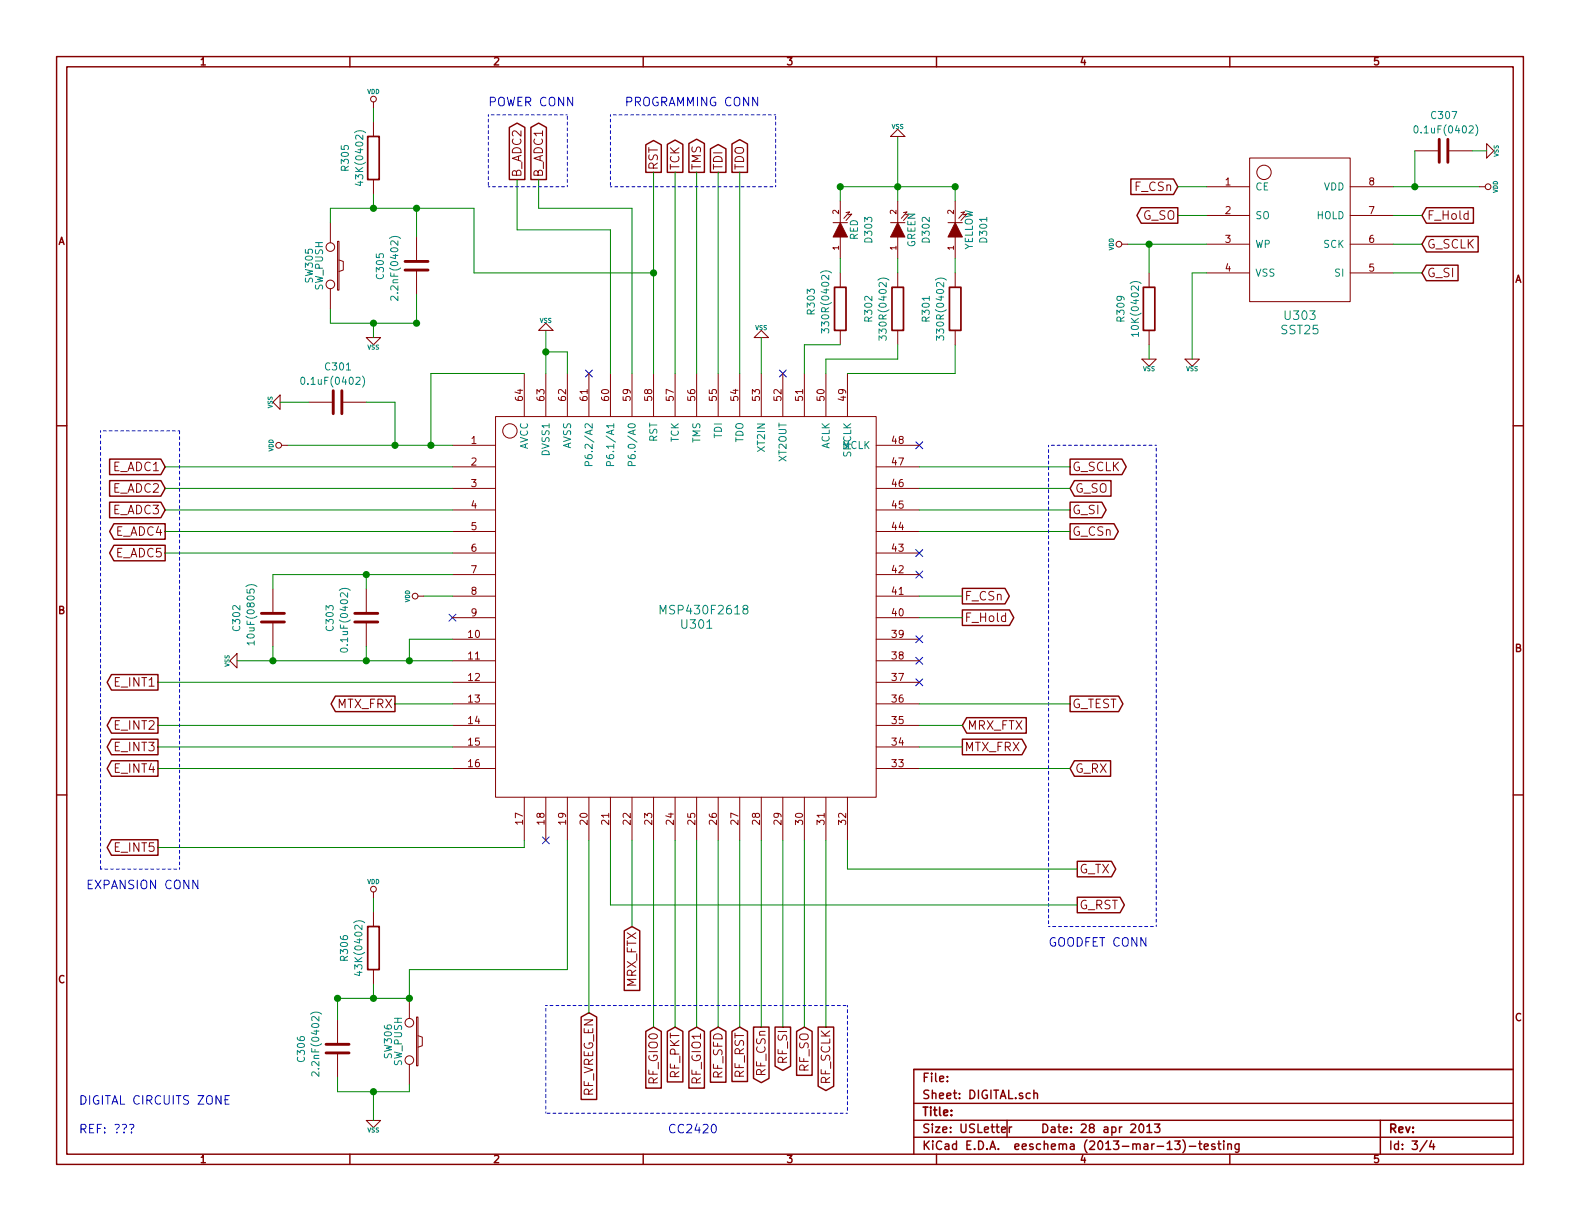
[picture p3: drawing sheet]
EESchema Schematic File Version 2
LIBS:power
LIBS:device
LIBS:transistors
LIBS:conn
LIBS:linear
LIBS:regul
LIBS:74xx
LIBS:cmos4000
LIBS:adc-dac
LIBS:memory
LIBS:xilinx
LIBS:special
LIBS:microcontrollers
LIBS:dsp
LIBS:microchip
LIBS:analog_switches
LIBS:motorola
LIBS:texas
LIBS:intel
LIBS:audio
LIBS:interface
LIBS:digital-audio
LIBS:philips
LIBS:display
LIBS:cypress
LIBS:siliconi
LIBS:opto
LIBS:atmel
LIBS:contrib
LIBS:valves
LIBS:apimote-schematic-lib
LIBS:apimote-logo
LIBS:run3-cache
EELAYER 24 0
EELAYER END
$Descr USLetter 11000 8500
encoding utf-8
Sheet 3 4
Title ""
Date "28 apr 2013"
Rev ""
Comp ""
Comment1 ""
Comment2 ""
Comment3 ""
Comment4 ""
$EndDescr
$Comp
L SST25 U303
U 1 1
P 9050 1650
F 0 "U303" H 9050 1100 60  0000 C CNN
F 1 "SST25" H 9050 1000 60  0000 C CNN
F 2 "" H 9050 1650 60  0001 C CNN
F 3 "" H 9050 1650 60  0001 C CNN
	1    9050 1650
	1    0    0    -1  
$EndComp
$Comp
L R R301
U 1 1
P 6650 2150
F 0 "R301" V 6450 2150 50  0000 C CNN
F 1 "330R(0402)" V 6550 2150 50  0000 C CNN
F 2 "" H 6650 2150 60  0001 C CNN
F 3 "" H 6650 2150 60  0001 C CNN
	1    6650 2150
	1    0    0    -1  
$EndComp
$Comp
L R R302
U 1 1
P 6250 2150
F 0 "R302" V 6050 2150 50  0000 C CNN
F 1 "330R(0402)" V 6150 2150 50  0000 C CNN
F 2 "" H 6250 2150 60  0001 C CNN
F 3 "" H 6250 2150 60  0001 C CNN
	1    6250 2150
	1    0    0    -1  
$EndComp
$Comp
L R R303
U 1 1
P 5850 2150
F 0 "R303" V 5650 2200 50  0000 C CNN
F 1 "330R(0402)" V 5750 2200 50  0000 C CNN
F 2 "" H 5850 2150 60  0001 C CNN
F 3 "" H 5850 2150 60  0001 C CNN
	1    5850 2150
	1    0    0    -1  
$EndComp
$Comp
L LED D303
U 1 1
P 5850 1600
F 0 "D303" H 5850 1400 50  0000 C CNN
F 1 "RED" H 5850 1500 50  0000 C CNN
F 2 "" H 5850 1600 60  0001 C CNN
F 3 "" H 5850 1600 60  0001 C CNN
	1    5850 1600
	0    -1   -1   0   
$EndComp
$Comp
L LED D302
U 1 1
P 6250 1600
F 0 "D302" H 6250 1400 50  0000 C CNN
F 1 "GREEN" H 6250 1500 50  0000 C CNN
F 2 "" H 6250 1600 60  0001 C CNN
F 3 "" H 6250 1600 60  0001 C CNN
	1    6250 1600
	0    -1   -1   0   
$EndComp
$Comp
L LED D301
U 1 1
P 6650 1600
F 0 "D301" H 6650 1400 50  0000 C CNN
F 1 "YELLOW" H 6650 1500 50  0000 C CNN
F 2 "" H 6650 1600 60  0001 C CNN
F 3 "" H 6650 1600 60  0001 C CNN
	1    6650 1600
	0    -1   -1   0   
$EndComp
$Comp
L C C303
U 1 1
P 2550 4300
F 0 "C303" V 2300 4200 50  0000 L CNN
F 1 "0.1uF(0402)" V 2400 4050 50  0000 L CNN
F 2 "" H 2550 4300 60  0001 C CNN
F 3 "" H 2550 4300 60  0001 C CNN
	1    2550 4300
	1    0    0    -1  
$EndComp
$Comp
L C C302
U 1 1
P 1900 4300
F 0 "C302" V 1650 4200 50  0000 L CNN
F 1 "10uF(0805)" V 1750 4100 50  0000 L CNN
F 2 "" H 1900 4300 60  0001 C CNN
F 3 "" H 1900 4300 60  0001 C CNN
	1    1900 4300
	1    0    0    -1  
$EndComp
$Comp
L C C305
U 1 1
P 2900 1850
F 0 "C305" V 2650 1750 50  0000 L CNN
F 1 "2.2nF(0402)" V 2750 1600 50  0000 L CNN
F 2 "" H 2900 1850 60  0001 C CNN
F 3 "" H 2900 1850 60  0001 C CNN
	1    2900 1850
	1    0    0    -1  
$EndComp
$Comp
L R R305
U 1 1
P 2600 1100
F 0 "R305" V 2800 1100 50  0000 C CNN
F 1 "43K(0402)" V 2700 1100 50  0000 C CNN
F 2 "" H 2600 1100 60  0001 C CNN
F 3 "" H 2600 1100 60  0001 C CNN
	1    2600 1100
	-1   0    0    1   
$EndComp
$Comp
L SW_PUSH SW305
U 1 1
P 2300 1850
F 0 "SW305" H 2300 1700 50  0000 C CNN
F 1 "SW_PUSH" H 2300 1770 50  0000 C CNN
F 2 "" H 2300 1850 60  0001 C CNN
F 3 "" H 2300 1850 60  0001 C CNN
	1    2300 1850
	0    1    1    0   
$EndComp
$Comp
L R R309
U 1 1
P 8000 2150
F 0 "R309" V 8200 2150 50  0000 C CNN
F 1 "10K(0402)" V 8100 2150 50  0000 C CNN
F 2 "" H 8000 2150 60  0001 C CNN
F 3 "" H 8000 2150 60  0001 C CNN
	1    8000 2150
	-1   0    0    1   
$EndComp
$Comp
L C C307
U 1 1
P 10050 1050
F 0 "C307" V 10300 950 50  0000 L CNN
F 1 "0.1uF(0402)" V 10200 800 50  0000 L CNN
F 2 "" H 10050 1050 60  0001 C CNN
F 3 "" H 10050 1050 60  0001 C CNN
	1    10050 1050
	0    -1   -1   0   
$EndComp
NoConn ~ 5450 2600
Text GLabel 5150 1200 1    60   Output ~ 0
TDO
Text GLabel 5000 1200 1    60   Output ~ 0
TDI
Text GLabel 4850 1200 1    60   Output ~ 0
TMS
Text GLabel 4700 1200 1    60   Output ~ 0
TCK
NoConn ~ 4100 2600
Text GLabel 3750 1250 1    60   Output ~ 0
B_ADC1
Text GLabel 3600 1250 1    60   Output ~ 0
B_ADC2
$Comp
L C C301
U 1 1
P 2350 2800
F 0 "C301" V 2600 2700 50  0000 L CNN
F 1 "0.1uF(0402)" V 2500 2600 50  0000 L CNN
F 2 "" H 2350 2800 60  0001 C CNN
F 3 "" H 2350 2800 60  0001 C CNN
	1    2350 2800
	0    -1   -1   0   
$EndComp
NoConn ~ 3150 4300
Text GLabel 1150 3250 0    60   Input ~ 0
E_ADC1
Text GLabel 1150 3400 0    60   Input ~ 0
E_ADC2
Text GLabel 1150 3550 0    60   Input ~ 0
E_ADC3
Text GLabel 1150 3700 0    60   Output ~ 0
E_ADC4
Text GLabel 1150 3850 0    60   Output ~ 0
E_ADC5
Text GLabel 1100 4750 0    60   Output ~ 0
E_INT1
Text GLabel 2750 4900 0    60   Output ~ 0
MTX_FRX
Text GLabel 1100 5050 0    60   Output ~ 0
E_INT2
Text GLabel 1100 5200 0    60   Output ~ 0
E_INT3
Text GLabel 1100 5350 0    60   Output ~ 0
E_INT4
NoConn ~ 6400 3100
NoConn ~ 6400 4000
NoConn ~ 6400 4600
NoConn ~ 6400 4750
NoConn ~ 3800 5850
Text GLabel 1100 5900 0    60   Output ~ 0
E_INT5
Text GLabel 4400 6450 3    60   Input ~ 0
MRX_FTX
Text GLabel 4550 7150 3    60   Input ~ 0
RF_GIO0
Text GLabel 4700 7150 3    60   Input ~ 0
RF_PKT
Text GLabel 4850 7150 3    60   Input ~ 0
RF_GIO1
Text GLabel 5000 7150 3    60   Input ~ 0
RF_SFD
Text GLabel 5150 7150 3    60   Input ~ 0
RF_RST
Text GLabel 5300 7150 3    60   Output ~ 0
RF_CSn
Text GLabel 5450 7150 3    60   Output ~ 0
RF_SI
Text GLabel 5600 7150 3    60   Input ~ 0
RF_SO
Text GLabel 5750 7150 3    60   Output ~ 0
RF_SCLK
Text GLabel 7500 6050 2    60   Output ~ 0
G_TX
Text GLabel 7450 3250 2    60   Output ~ 0
G_SCLK
Text GLabel 7450 3400 2    60   Input ~ 0
G_SO
Text GLabel 7450 3550 2    60   Output ~ 0
G_SI
Text GLabel 7450 3700 2    60   Output ~ 0
G_CSn
Text GLabel 7450 4900 2    60   Output ~ 0
G_TEST
Text GLabel 6700 4150 2    60   Output ~ 0
F_CSn
Text GLabel 6700 4300 2    60   Output ~ 0
F_Hold
Text GLabel 6700 5050 2    60   Input ~ 0
MRX_FTX
Text GLabel 6700 5200 2    60   Output ~ 0
MTX_FRX
Text GLabel 7450 5350 2    60   Input ~ 0
G_RX
Text GLabel 9900 1500 2    60   Input ~ 0
F_Hold
Text GLabel 9900 1700 2    60   Input ~ 0
G_SCLK
Text GLabel 9900 1900 2    60   Input ~ 0
G_SI
Text GLabel 8200 1300 0    60   Input ~ 0
F_CSn
Text GLabel 8200 1500 0    60   Output ~ 0
G_SO
Text Notes 550  7700 0    60   ~ 0
DIGITAL CIRCUITS ZONE
Text GLabel 4550 1200 1    60   Output ~ 0
RST
$Comp
L SW_PUSH SW306
U 1 1
P 2850 7250
F 0 "SW306" H 2850 7100 50  0000 C CNN
F 1 "SW_PUSH" H 2850 7170 50  0000 C CNN
F 2 "" H 2850 7250 60  0001 C CNN
F 3 "" H 2850 7250 60  0001 C CNN
	1    2850 7250
	0    1    1    0   
$EndComp
$Comp
L C C306
U 1 1
P 2350 7300
F 0 "C306" V 2100 7200 50  0000 L CNN
F 1 "2.2nF(0402)" V 2200 7100 50  0000 L CNN
F 2 "" H 2350 7300 60  0001 C CNN
F 3 "" H 2350 7300 60  0001 C CNN
	1    2350 7300
	1    0    0    -1  
$EndComp
$Comp
L R R306
U 1 1
P 2600 6600
F 0 "R306" V 2400 6600 50  0000 C CNN
F 1 "43K(0402)" V 2500 6600 50  0000 C CNN
F 2 "" H 2600 6600 60  0001 C CNN
F 3 "" H 2600 6600 60  0001 C CNN
	1    2600 6600
	1    0    0    -1  
$EndComp
$Comp
L MSP430F2618 U301
U 1 1
P 4850 4300
F 0 "U301" H 4850 4250 60  0000 C CNN
F 1 "MSP430F2618" H 4900 4350 60  0000 C CNN
F 2 "" H 4850 4300 60  0001 C CNN
F 3 "" H 4850 4300 60  0001 C CNN
	1    4850 4300
	1    0    0    -1  
$EndComp
Text GLabel 7500 6300 2    60   Output ~ 0
G_RST
Text GLabel 4100 7050 3    60   Input ~ 0
RF_VREG_EN
Text Notes 4650 7900 0    60   ~ 0
CC2420
$Comp
L VSS #PWR028
U 1 1
P 1950 2800
F 0 "#PWR028" H 1950 2800 30  0001 C CNN
F 1 "VSS" H 1950 2730 30  0000 C CNN
F 2 "" H 1950 2800 60  0001 C CNN
F 3 "" H 1950 2800 60  0001 C CNN
	1    1950 2800
	0    1    1    0   
$EndComp
$Comp
L VSS #PWR029
U 1 1
P 2600 2350
F 0 "#PWR029" H 2600 2350 30  0001 C CNN
F 1 "VSS" H 2600 2280 30  0000 C CNN
F 2 "" H 2600 2350 60  0001 C CNN
F 3 "" H 2600 2350 60  0001 C CNN
	1    2600 2350
	1    0    0    -1  
$EndComp
$Comp
L VSS #PWR030
U 1 1
P 1650 4600
F 0 "#PWR030" H 1650 4600 30  0001 C CNN
F 1 "VSS" H 1650 4530 30  0000 C CNN
F 2 "" H 1650 4600 60  0001 C CNN
F 3 "" H 1650 4600 60  0001 C CNN
	1    1650 4600
	0    1    1    0   
$EndComp
$Comp
L VSS #PWR031
U 1 1
P 2600 7800
F 0 "#PWR031" H 2600 7800 30  0001 C CNN
F 1 "VSS" H 2600 7730 30  0000 C CNN
F 2 "" H 2600 7800 60  0001 C CNN
F 3 "" H 2600 7800 60  0001 C CNN
	1    2600 7800
	1    0    0    -1  
$EndComp
$Comp
L VSS #PWR032
U 1 1
P 8300 2500
F 0 "#PWR032" H 8300 2500 30  0001 C CNN
F 1 "VSS" H 8300 2430 30  0000 C CNN
F 2 "" H 8300 2500 60  0001 C CNN
F 3 "" H 8300 2500 60  0001 C CNN
	1    8300 2500
	1    0    0    -1  
$EndComp
$Comp
L VSS #PWR033
U 1 1
P 5300 2350
F 0 "#PWR033" H 5300 2350 30  0001 C CNN
F 1 "VSS" H 5300 2280 30  0000 C CNN
F 2 "" H 5300 2350 60  0001 C CNN
F 3 "" H 5300 2350 60  0001 C CNN
	1    5300 2350
	-1   0    0    1   
$EndComp
NoConn ~ 6400 4450
Text Notes 7300 6600 0    60   ~ 0
GOODFET CONN
Wire Wire Line
	5900 2600 6650 2600
Wire Wire Line
	5750 2600 5750 2500
Wire Wire Line
	5750 2500 6250 2500
Wire Wire Line
	6650 1300 6650 1400
Wire Wire Line
	5300 2600 5300 2350
Wire Wire Line
	5150 1200 5150 2600
Wire Wire Line
	5000 1200 5000 2600
Wire Wire Line
	3750 1450 3750 1250
Wire Wire Line
	3600 1250 3600 1600
Wire Wire Line
	4550 1200 4550 2600
Wire Wire Line
	3150 3250 1150 3250
Wire Wire Line
	3150 3400 1150 3400
Wire Wire Line
	3150 3550 1150 3550
Wire Wire Line
	3150 3700 1150 3700
Wire Wire Line
	3150 3850 1150 3850
Wire Wire Line
	1900 4000 3150 4000
Wire Wire Line
	1650 4600 3150 4600
Wire Wire Line
	3150 4750 1100 4750
Wire Wire Line
	3150 4900 2750 4900
Wire Wire Line
	3150 5050 1100 5050
Wire Wire Line
	3150 5200 1100 5200
Wire Wire Line
	3150 5350 1100 5350
Wire Wire Line
	6400 3250 7450 3250
Wire Wire Line
	6400 3400 7450 3400
Wire Wire Line
	6400 3550 7450 3550
Wire Wire Line
	6400 3700 7450 3700
Wire Wire Line
	6400 4150 6700 4150
Wire Wire Line
	6400 4300 6700 4300
Wire Wire Line
	6400 5050 6700 5050
Wire Wire Line
	6400 5200 6700 5200
Wire Wire Line
	6400 5350 7450 5350
Wire Wire Line
	3950 6750 3950 5850
Wire Wire Line
	4100 5850 4100 7050
Wire Wire Line
	4250 5850 4250 6300
Wire Wire Line
	4400 5850 4400 6450
Wire Wire Line
	4550 5850 4550 7150
Wire Wire Line
	4700 5850 4700 7150
Wire Wire Line
	4850 5850 4850 7150
Wire Wire Line
	5000 5850 5000 7150
Wire Wire Line
	5150 5850 5150 7150
Wire Wire Line
	5300 5850 5300 7150
Wire Wire Line
	5450 5850 5450 7150
Wire Wire Line
	5600 5850 5600 7150
Wire Wire Line
	5750 5850 5750 7150
Wire Wire Line
	5900 5850 5900 6050
Wire Wire Line
	7850 1700 8400 1700
Wire Wire Line
	9700 1300 10300 1300
Wire Wire Line
	8300 1900 8300 2500
Wire Wire Line
	8400 1900 8300 1900
Wire Wire Line
	8400 1300 8200 1300
Wire Wire Line
	8400 1500 8200 1500
Wire Wire Line
	9700 1500 9900 1500
Wire Wire Line
	9700 1700 9900 1700
Wire Wire Line
	9700 1900 9900 1900
Connection ~ 2350 6950
Wire Wire Line
	6650 2600 6650 2400
Wire Wire Line
	6250 950  6250 1400
Connection ~ 6250 1300
Wire Wire Line
	6250 2500 6250 2400
Wire Wire Line
	5850 1300 5850 1400
Connection ~ 5850 1300
Wire Wire Line
	5850 2400 5600 2400
Wire Wire Line
	5600 2400 5600 2600
Connection ~ 6650 1300
Wire Wire Line
	5850 1300 6650 1300
Wire Notes Line
	3800 7000 5900 7000
Wire Notes Line
	5900 7000 5900 7750
Wire Notes Line
	5900 7750 3800 7750
Wire Notes Line
	3800 7750 3800 7000
Wire Wire Line
	1900 4000 1900 4100
Wire Wire Line
	2550 4100 2550 4000
Connection ~ 2550 4000
Wire Wire Line
	2550 4500 2550 4600
Wire Wire Line
	1900 4500 1900 4600
Connection ~ 1900 4600
Connection ~ 2550 4600
Wire Notes Line
	7300 3100 7300 6450
Wire Notes Line
	7300 6450 8050 6450
Wire Notes Line
	8050 6450 8050 3100
Wire Notes Line
	8050 3100 7300 3100
Wire Wire Line
	4850 1200 4850 2600
Wire Wire Line
	4700 2600 4700 1200
Wire Notes Line
	4250 1300 5400 1300
Wire Notes Line
	5400 1300 5400 800 
Wire Notes Line
	5400 800  4250 800 
Wire Notes Line
	4250 800  4250 1300
Wire Wire Line
	2600 7600 2600 7800
Wire Wire Line
	2350 7600 2850 7600
Wire Wire Line
	2850 7600 2850 7550
Wire Wire Line
	2350 7500 2350 7600
Connection ~ 2600 7600
Wire Wire Line
	2350 7100 2350 6950
Connection ~ 2850 6950
Wire Wire Line
	1100 5900 3650 5900
Wire Wire Line
	3650 5900 3650 5850
Wire Notes Line
	700  6050 1250 6050
Wire Notes Line
	1250 6050 1250 3000
Wire Notes Line
	1250 3000 700  3000
Wire Notes Line
	700  3000 700  6050
Text Notes 600  6200 0    60   ~ 0
EXPANSION CONN
Text Notes 4350 750  0    60   ~ 0
PROGRAMMING CONN
Wire Wire Line
	5900 6050 7500 6050
Wire Wire Line
	4250 6300 7500 6300
Wire Notes Line
	3950 1300 3950 800 
Wire Notes Line
	3950 800  3400 800 
Wire Notes Line
	3400 800  3400 1300
Wire Notes Line
	3400 1300 3950 1300
Text Notes 3400 750  0    60   ~ 0
POWER CONN
Wire Wire Line
	3750 1450 4400 1450
Wire Wire Line
	4400 1450 4400 2600
Wire Wire Line
	3600 1600 4250 1600
Wire Wire Line
	4250 1600 4250 2600
Wire Wire Line
	2000 3100 3150 3100
Wire Wire Line
	2600 1350 2600 1450
Wire Wire Line
	2300 1450 3300 1450
Wire Wire Line
	2300 1450 2300 1550
Connection ~ 2600 1450
Wire Wire Line
	2300 2150 2300 2250
Wire Wire Line
	2300 2250 2900 2250
Wire Wire Line
	3800 2450 3950 2450
Wire Wire Line
	2600 2250 2600 2350
Wire Wire Line
	2900 2250 2900 2050
Connection ~ 2600 2250
Connection ~ 2900 2250
Wire Wire Line
	3650 2600 3000 2600
Wire Wire Line
	3000 2600 3000 3100
Connection ~ 3000 3100
Wire Wire Line
	3950 2450 3950 2600
Wire Wire Line
	3800 2300 3800 2600
Wire Wire Line
	2950 4150 3150 4150
Wire Wire Line
	3150 4450 2850 4450
Wire Wire Line
	2850 4450 2850 4600
Connection ~ 2850 4600
Wire Wire Line
	2600 6250 2600 6350
Wire Wire Line
	2350 6950 2850 6950
Wire Wire Line
	2600 6850 2600 6950
Connection ~ 2600 6950
Wire Wire Line
	3950 6750 2850 6750
Wire Wire Line
	2850 6750 2850 6950
Wire Wire Line
	2600 750  2600 850 
Connection ~ 3800 2450
$Comp
L VSS #PWR034
U 1 1
P 3800 2300
F 0 "#PWR034" H 3800 2300 30  0001 C CNN
F 1 "VSS" H 3800 2230 30  0000 C CNN
F 2 "" H 3800 2300 60  0001 C CNN
F 3 "" H 3800 2300 60  0001 C CNN
	1    3800 2300
	-1   0    0    1   
$EndComp
Wire Wire Line
	3300 1900 4550 1900
Wire Wire Line
	3300 1450 3300 1900
Wire Wire Line
	1950 2800 2150 2800
Wire Wire Line
	2550 2800 2750 2800
Wire Wire Line
	2750 2800 2750 3100
Connection ~ 2750 3100
Connection ~ 4550 1900
$Comp
L VDD #PWR035
U 1 1
P 2600 750
F 0 "#PWR035" H 2600 850 30  0001 C CNN
F 1 "VDD" H 2600 860 30  0000 C CNN
F 2 "" H 2600 750 60  0001 C CNN
F 3 "" H 2600 750 60  0001 C CNN
	1    2600 750 
	1    0    0    -1  
$EndComp
$Comp
L VDD #PWR036
U 1 1
P 10300 1300
F 0 "#PWR036" H 10300 1400 30  0001 C CNN
F 1 "VDD" H 10300 1410 30  0000 C CNN
F 2 "" H 10300 1300 60  0001 C CNN
F 3 "" H 10300 1300 60  0001 C CNN
	1    10300 1300
	0    1    1    0   
$EndComp
$Comp
L VDD #PWR037
U 1 1
P 2600 6250
F 0 "#PWR037" H 2600 6350 30  0001 C CNN
F 1 "VDD" H 2600 6360 30  0000 C CNN
F 2 "" H 2600 6250 60  0001 C CNN
F 3 "" H 2600 6250 60  0001 C CNN
	1    2600 6250
	1    0    0    -1  
$EndComp
$Comp
L VDD #PWR038
U 1 1
P 2950 4150
F 0 "#PWR038" H 2950 4250 30  0001 C CNN
F 1 "VDD" H 2950 4260 30  0000 C CNN
F 2 "" H 2950 4150 60  0001 C CNN
F 3 "" H 2950 4150 60  0001 C CNN
	1    2950 4150
	0    -1   -1   0   
$EndComp
$Comp
L VDD #PWR039
U 1 1
P 2000 3100
F 0 "#PWR039" H 2000 3200 30  0001 C CNN
F 1 "VDD" H 2000 3210 30  0000 C CNN
F 2 "" H 2000 3100 60  0001 C CNN
F 3 "" H 2000 3100 60  0001 C CNN
	1    2000 3100
	0    -1   -1   0   
$EndComp
Text Notes 550  7900 0    60   ~ 0
REF: ???
Wire Wire Line
	8000 1700 8000 1900
$Comp
L VSS #PWR040
U 1 1
P 8000 2500
F 0 "#PWR040" H 8000 2500 30  0001 C CNN
F 1 "VSS" H 8000 2430 30  0000 C CNN
F 2 "" H 8000 2500 60  0001 C CNN
F 3 "" H 8000 2500 60  0001 C CNN
	1    8000 2500
	1    0    0    -1  
$EndComp
Wire Wire Line
	8000 2400 8000 2500
$Comp
L VDD #PWR041
U 1 1
P 7850 1700
F 0 "#PWR041" H 7850 1800 30  0001 C CNN
F 1 "VDD" H 7850 1810 30  0000 C CNN
F 2 "" H 7850 1700 60  0001 C CNN
F 3 "" H 7850 1700 60  0001 C CNN
	1    7850 1700
	0    -1   -1   0   
$EndComp
Connection ~ 8000 1700
$Comp
L VSS #PWR042
U 1 1
P 10350 1050
F 0 "#PWR042" H 10350 1050 30  0001 C CNN
F 1 "VSS" H 10350 980 30  0000 C CNN
F 2 "" H 10350 1050 60  0001 C CNN
F 3 "" H 10350 1050 60  0001 C CNN
	1    10350 1050
	0    -1   -1   0   
$EndComp
Wire Wire Line
	10250 1050 10350 1050
Wire Wire Line
	9850 1050 9850 1300
Connection ~ 9850 1300
Wire Wire Line
	2900 1650 2900 1450
Connection ~ 2900 1450
Wire Wire Line
	7450 4900 6400 4900
NoConn ~ 6400 3850
$Comp
L VSS #PWR043
U 1 1
P 6250 950
F 0 "#PWR043" H 6250 950 30  0001 C CNN
F 1 "VSS" H 6250 880 30  0000 C CNN
F 2 "" H 6250 950 60  0001 C CNN
F 3 "" H 6250 950 60  0001 C CNN
	1    6250 950 
	-1   0    0    1   
$EndComp
Wire Wire Line
	6650 1800 6650 1900
Wire Wire Line
	6250 1900 6250 1800
Wire Wire Line
	5850 1800 5850 1900
$EndSCHEMATC
